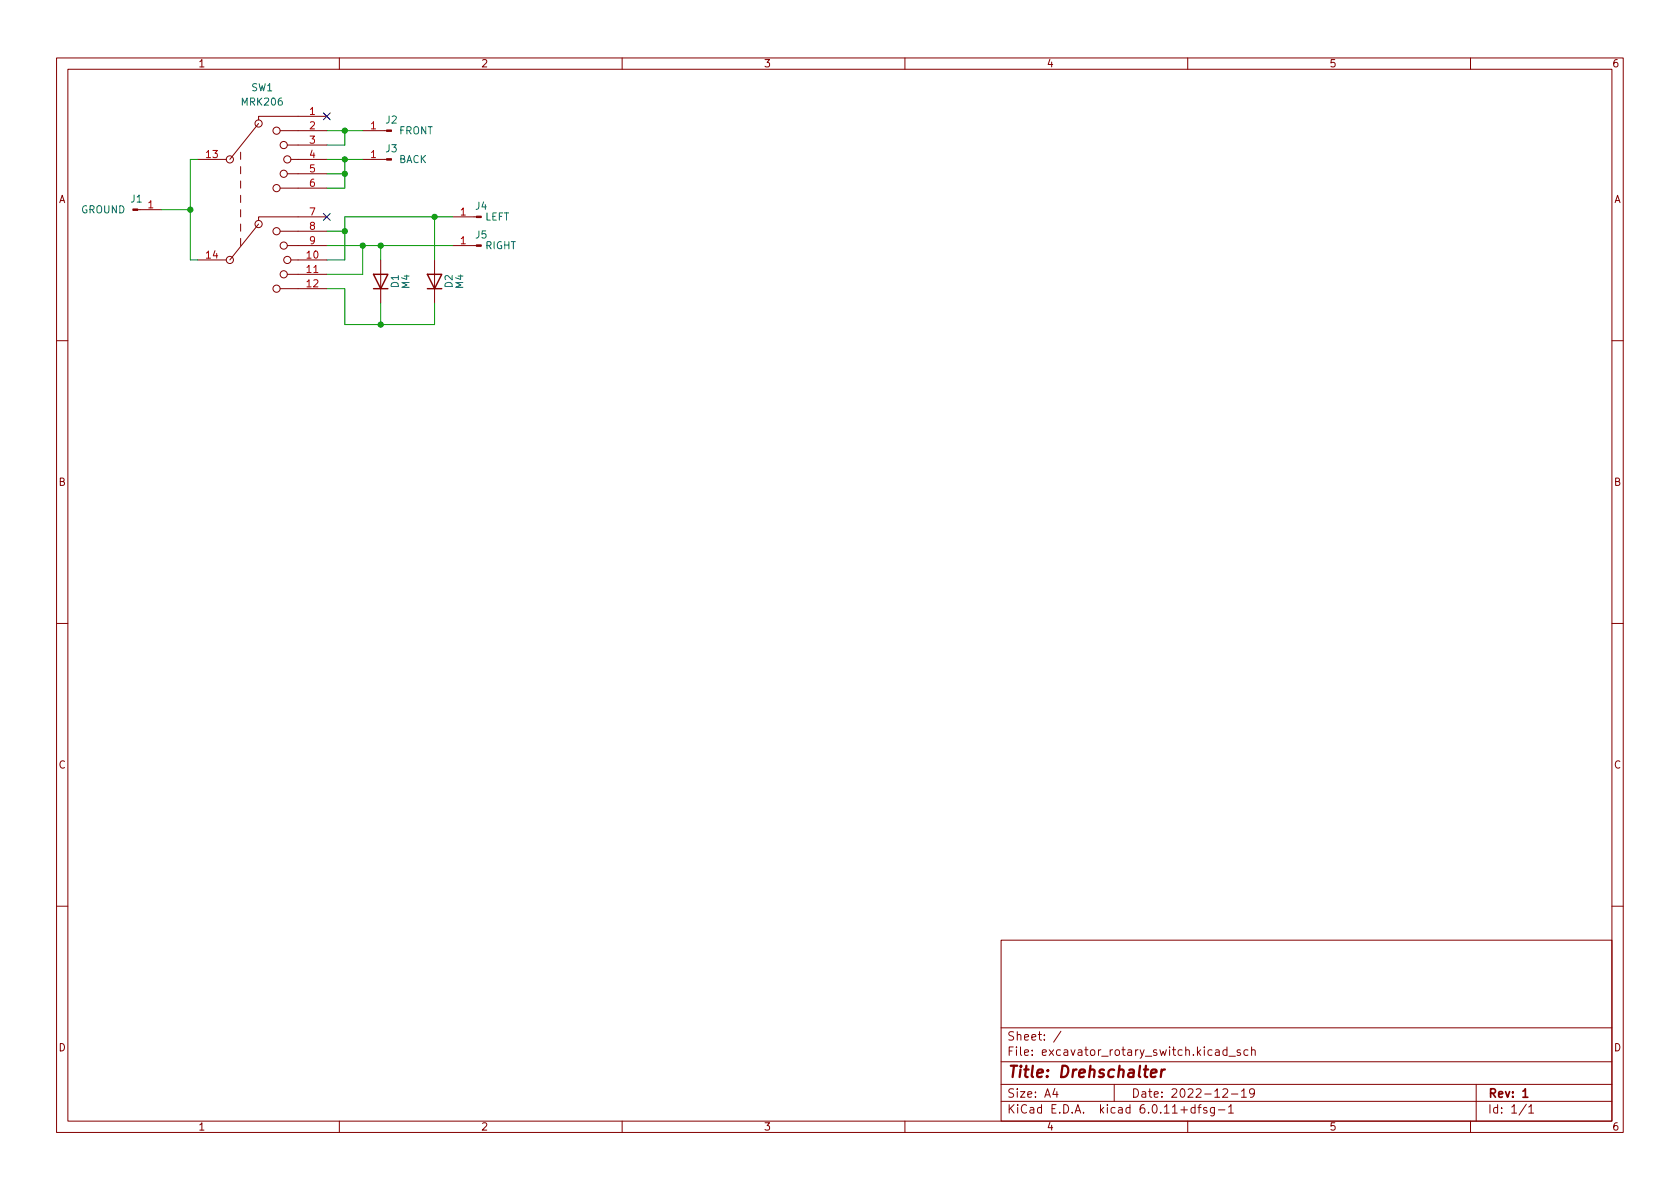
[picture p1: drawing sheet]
<svg xmlns="http://www.w3.org/2000/svg" width="297mm" height="210mm" viewBox="0 0 297 210" stroke-linecap="round" stroke-linejoin="round" font-family="sans-serif">
<g fill="none" stroke="#840000" stroke-width=".18">
<path d="M10 10.2h277v190.1h-277zM12 12.2h273v186.1h-273zM60 10.2v2M110 10.2v2M160 10.2v2M210 10.2v2M260 10.2v2M24.4 37.1h4.2M34.9 28.2h5.1M42.5 26.9v1.3M42.5 29.5v1.2M42.5 32v1.3"/>
<path d="M42.5 34.5v1.3M42.5 37.1v1.2M42.5 39.6v1.3M45.7 39.6l-5.1 6.4M45.7 21.8l-5.1 6.4M49.5 23.1h8.3M49.5 33.3h8.3M50.8 30.7h7M50.8 25.6h7M51.4 28.2h6.4M57.8 38.3h-12.1v.7M57.8 20.6h-12.1v.6"/>
<path d="M64.1 23.1h4.3M64.1 28.2h4.3M80 38.3h4.2M34.9 46h5.1M42.5 42.2v1.2M49.5 40.9h8.3M49.5 51h8.3M50.8 48.5h7M50.8 43.4h7M51.4 46h6.4M67.3 46v7.6M76.8 46v7.6"/>
<path d="M80 43.4h4.2M10 60.2h2M285 60.2h2M10 110.2h2M285 110.2h2M10 160.2h2M177 166.3h108v32h-108zM285 160.2h2M60 198.3v2M110 198.3v2M160 198.3v2M177 194.8h108"/>
<path d="M177 191.8h108M177 187.8h108M177 181.8h108M182.5 186.5v.1M182.5 185.7v.1M184.6 183.8v.1M184.6 183v.1M187.6 182.4l-1.3 1.9M197 191.8v3M210 198.3v2M215.4 196.3h1.2M217.2 195.8l.4-.5v1.5"/>
<path d="M217.2 196.8h.9M217.3 186.8h1.1M217.7 193.5h1.2M219.3 185.7l-.4-.1-.2 .2 .1 .3 .5 .1v.4h-.6M219.5 193l.4-.5v1.5M219.5 194h.9M220.6 185.7l-.4-.1-.3 .3v.4l.2 .3h.5M221.3 185.8l.2-.2 .4 .1v.9M221.3 185.1v1.5M221.8 193.2l-.3 .3-.4-.1-.2-.2 .2-.6 .4-.1 .2 .2a.99 .99 0 0 1-.3 1.3h-.3M260 198.3v2M261 191.8v6.5"/>
<path d="M270.3 195.8l.4-.5v1.5M270.3 196.8h.9"/>
<circle cx="40.6" cy="28.2" r=".63"/>
<circle cx="45.7" cy="21.8" r=".63"/>
<circle cx="45.7" cy="39.6" r=".63"/>
<circle cx="48.9" cy="33.3" r=".63"/>
<circle cx="48.9" cy="23.1" r=".63"/>
<circle cx="50.2" cy="30.7" r=".63"/>
<circle cx="50.2" cy="25.6" r=".63"/>
<circle cx="50.8" cy="28.2" r=".63"/>
<circle cx="40.6" cy="46" r=".63"/>
<circle cx="48.9" cy="51" r=".63"/>
<circle cx="48.9" cy="40.9" r=".63"/>
<circle cx="50.2" cy="48.5" r=".63"/>
<circle cx="50.2" cy="43.4" r=".63"/>
<circle cx="50.8" cy="46" r=".63"/>
</g>
<path d="M206 189.1l-.4 .1-.3 .3" fill="none" stroke="#840000" stroke-width=".4"/>
<path d="M55.5 48.2h.7" fill="none" stroke="#a90000" stroke-width=".18"/>
<path d="M49.8 17.3l-.4 .1a.85 .85 0 0 0 0 1.2l.5-.1v-.4l-.2-.3-.4 .1-.1 .2" fill="none" stroke="#006464" stroke-width=".18"/>
<g fill="#840000" stroke="#840000" stroke-width=".18">
<path d="M68.4 28.1h.8v.2h-.8z"/>
<path d="M68.4 23h.8v.2h-.8z"/>
<path d="M84.2 43.3h.9v.3h-.9z"/>
<path d="M84.2 38.2h.9v.3h-.9z"/>
<path d="M23.5 37h.9v.2h-.9z"/>
</g>
<path d="M66 48.5h2.6l-1.3 2.5zM66 51h2.6M75.6 48.5h2.5l-1.3 2.5zM75.6 51h2.5" fill="none" stroke="#840000" stroke-width=".25"/>
<g fill="none" stroke="#009600" stroke-width=".18">
<path d="M28.6 37.1h5.1M34.9 28.2h-1.2v17.8h1.2M57.8 28.2h6.3M57.8 30.7h3.2M57.8 23.1h6.3M61 23.1v2.5h-3.2M61 28.2v5.1h-3.2M76.8 38.3v7.7M80 38.3h-19v7.7h-3.2M57.8 43.4h22.2M57.8 51h3.2v6.4h15.8v-3.8M57.8 40.9h3.2"/>
<path d="M64.1 43.4v5.1h-6.3M67.3 43.4v2.6M67.3 53.6v3.8"/>
</g>
<path d="M57.2 20l1.2 1.2M58.4 20l-1.2 1.2M57.2 37.7l1.2 1.3M58.4 37.7l-1.2 1.3" fill="none" stroke="#000084" stroke-width=".18"/>
<g fill="#009600" stroke="#009600" stroke-width=".18">
<circle cx="61" cy="23.1" r=".46"/>
<circle cx="76.8" cy="38.3" r=".46"/>
<circle cx="67.3" cy="57.4" r=".46"/>
<circle cx="61" cy="40.9" r=".46"/>
<circle cx="67.3" cy="43.4" r=".46"/>
<circle cx="64.1" cy="43.4" r=".46"/>
<circle cx="33.7" cy="37.1" r=".46"/>
<circle cx="61" cy="30.7" r=".46"/>
<circle cx="61" cy="28.2" r=".46"/>
</g>
<g font-size="2.8" fill="#840000">
<text x="178" y="191.2">Title:</text>
<text x="187.3" y="191.2">Drehschalter</text>
</g>
<g font-size="2.1" fill="#840000">
<text x="178" y="184.5">Sheet:</text>
<text x="178" y="187.2">File:</text>
<text x="184.4" y="187.2">excavator_rotary_switch.kicad_sch</text>
<text x="178" y="197.4">KiCad</text>
<text x="178" y="194.6">Size:</text>
<text x="184.7" y="194.6">A4</text>
<text x="185.7" y="197.4">E.D.A.</text>
<text x="194.6" y="197.4">kicad</text>
<text x="200" y="194.6">Date:</text>
<text x="201.8" y="197.4">6.0.11+dfsg-1</text>
<text x="207" y="194.6">2022-12-19</text>
<text x="263" y="194.6">Rev:</text>
<text x="263" y="197.4">Id:</text>
<text x="267.1" y="197.4">1/1</text>
<text x="269.1" y="194.6">1</text>
</g>
<g font-size="1.8" fill="#840000">
<text x="35" y="12.3">1</text>
<text x="85" y="12.3">2</text>
<text x="135" y="12.3">3</text>
<text x="185" y="12.3">4</text>
<text x="235" y="12.3">5</text>
<text x="285" y="12.3">6</text>
<text x="10.4" y="36.3">A</text>
<text x="285.4" y="36.3">A</text>
<text x="10.3" y="86.3">B</text>
<text x="285.3" y="86.3">B</text>
<text x="10.3" y="136.3">C</text>
<text x="285.3" y="136.3">C</text>
<text x="10.3" y="186.3">D</text>
<text x="285.3" y="186.3">D</text>
<text x="35" y="200.3">1</text>
<text x="85" y="200.3">2</text>
<text x="135" y="200.3">3</text>
<text x="185" y="200.3">4</text>
<text x="235" y="200.3">5</text>
<text x="285" y="200.3">6</text>
</g>
<g font-size="1.8" fill="#006464">
<text x="44.3" y="16.5">SW1</text>
<text x="42.5" y="19.1">MRK206</text>
<text x="68.1" y="22.2">J2</text>
<text x="68.1" y="27.3">J3</text>
<text x="70.5" y="29.2">BACK</text>
<text x="70.5" y="24.1">FRONT</text>
<text x="14.3" y="38.1">GROUND</text>
<text x="23" y="36.2">J1</text>
<text x="83.9" y="37.5">J4</text>
<text x="85.7" y="39.4">LEFT</text>
<text x="83.9" y="42.5">J5</text>
<text x="85.7" y="44.5">RIGHT</text>
<text x="70.9" y="51" transform="rotate(-90 70.9 51)">D1</text>
<text x="72.8" y="51.2" transform="rotate(-90 72.8 51.2)">M4</text>
<text x="80.4" y="51" transform="rotate(-90 80.4 51)">D2</text>
<text x="82.3" y="51.2" transform="rotate(-90 82.3 51.2)">M4</text>
</g>
<g font-size="1.8" fill="#a90000">
<text x="54.6" y="20.3">1</text>
<text x="54.6" y="22.9">2</text>
<text x="65.4" y="22.9">1</text>
<text x="36.2" y="27.9">13</text>
<text x="54.6" y="25.4">3</text>
<text x="54.6" y="27.9">4</text>
<text x="65.4" y="27.9">1</text>
<text x="54.6" y="30.5">5</text>
<text x="54.6" y="33">6</text>
<text x="26" y="36.8">1</text>
<text x="54.6" y="38.1">7</text>
<text x="54.6" y="40.6">8</text>
<text x="81.2" y="38.1">1</text>
<text x="36.2" y="45.7">14</text>
<text x="54" y="45.7">10</text>
<text x="54.6" y="43.2">9</text>
<text x="81.2" y="43.2">1</text>
<text x="54" y="48.3">11</text>
<text x="54" y="50.8">12</text>
</g>
</svg>
